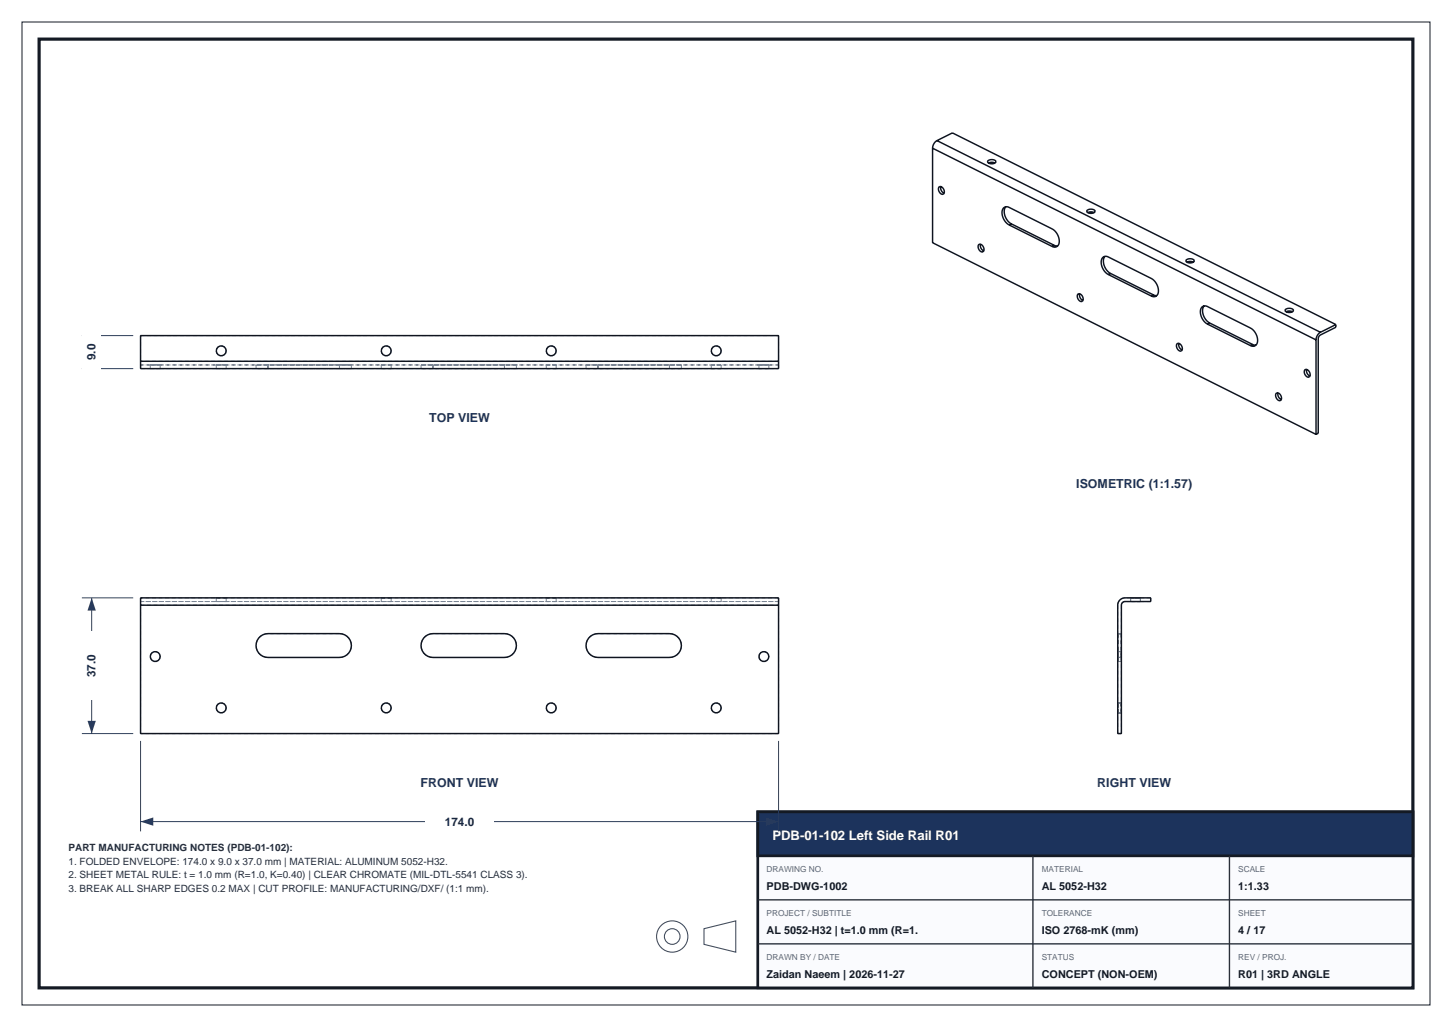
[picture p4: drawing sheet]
<svg xmlns="http://www.w3.org/2000/svg" width="297mm" height="210mm" viewBox="0 0 297 210" stroke-linecap="round" stroke-linejoin="round" font-family="sans-serif">
<path d="M8 8h281v194h-281z" fill="none" stroke="#141a24" stroke-width=".65" stroke-linecap="butt"/>
<path d="M4.5 4.5h288v201h-288z" fill="none" stroke="#141a24" stroke-width=".2"/>
<path d="M155 166h134v36h-134z" fill-rule="evenodd" fill="#fafbfe" stroke="#141a24" stroke-width=".55"/>
<path d="M155 166h134v9h-134z" fill-rule="evenodd" fill="#1c335c" stroke="#141a24" stroke-width=".55"/>
<path d="M211.3 175v27M251.5 175v27M155 193h134M155 184h134" fill="none" stroke="#262e38" stroke-width=".28"/>
<g fill="none" stroke="#404d5c" stroke-width=".22">
<path d="M144 189.9l6.5-1.6v6.4l-6.5-1.6z"/>
<circle cx="137.5" cy="191.5" r="3.2"/>
<circle cx="137.5" cy="191.5" r="1.6"/>
</g>
<g fill="none" stroke="#7a8594" stroke-width=".2" stroke-dasharray=".8 .6" stroke-linecap="butt">
<path d="M28.8 68.6v5.3M28.8 68.6h130.4M28.8 73.9v.7M28.8 75.4v-.8M28.8 74.6h130.4M28.8 75.4h130.4M30.7 75.4v-.8M30.7 74.6h2.1M30.7 75.4h2.1M32.8 74.6h-2.1M32.8 75.4h-2.1M32.8 75.4v-.8"/>
<path d="M44.2 71.7a1.01 1.01 0 0 0 1.4 1 1.01 1.01 0 0 0 .4-1.7 1.01 1.01 0 0 0-1.7 .3l-.1 .4M44.2 75.4v-.8M44.2 74.6h2.1M44.2 75.4h2.1M46.3 74.6h-2.1M46.3 75.4h-2.1M46.3 75.4v-.8M52.4 74.6h2.4M52.4 75.4h2.4M52.4 75.4v-.8M54.8 75.4h14.6M54.8 74.6h14.6"/>
<path d="M54.8 74.6h-2.4M54.8 75.4h-2.4M54.8 75.4v-.8M54.8 74.6v.8M69.4 74.6h-14.6M69.4 74.6h2.5M69.4 75.4h2.5M69.4 75.4h-14.6M69.4 75.4v-.8M71.9 74.6h-2.5M71.9 75.4h-2.5M71.9 75.4v-.8"/>
<path d="M78 71.7a1.01 1.01 0 0 0 1.4 1 1.01 1.01 0 0 0 .3-1.7 1.01 1.01 0 0 0-1.6 .3l-.1 .4M78 75.4v-.8M78 74.6h2M78 75.4h2M80 74.6h-2M80 75.4h-2M80 75.4v-.8M86.1 74.6h2.5M86.1 75.4h2.5M86.1 75.4v-.8M88.6 75.4h14.6M88.6 74.6h14.6"/>
<path d="M88.6 74.6h-2.5M88.6 75.4h-2.5M88.6 75.4v-.8M88.6 74.6v.8M103.2 74.6h-14.6M103.2 74.6h2.4M103.2 75.4h2.4M103.2 75.4h-14.6M103.2 75.4v-.8M105.6 74.6h-2.4M105.6 75.4h-2.4M105.6 75.4v-.8"/>
<path d="M111.7 71.7a1.01 1.01 0 0 0 1.4 1 1.01 1.01 0 0 0 .4-1.7 1.01 1.01 0 0 0-1.7 .3l-.1 .4M111.7 75.4v-.8M111.7 74.6h2.1M111.7 75.4h2.1M113.8 74.6h-2.1M113.8 75.4h-2.1M113.8 75.4v-.8M119.9 74.6h2.4M119.9 75.4h2.4M119.9 75.4v-.8M122.3 75.4h14.6M122.3 74.6h14.6"/>
<path d="M122.3 74.6h-2.4M122.3 75.4h-2.4M122.3 75.4v-.8M122.3 74.6v.8M136.9 74.6h-14.6M136.9 74.6h2.5M136.9 75.4h2.5M136.9 75.4h-14.6M136.9 75.4v-.8M139.4 74.6h-2.5M139.4 75.4h-2.5M139.4 75.4v-.8"/>
<path d="M145.5 71.7a1.01 1.01 0 0 0 1.4 1 1.01 1.01 0 0 0 .3-1.7 1.01 1.01 0 0 0-1.6 .3l-.1 .4M145.5 75.4v-.8M145.5 74.6h2M145.5 75.4h2M147.5 74.6h-2M147.5 75.4h-2M147.5 75.4v-.8M155.2 75.4v-.8M155.2 74.6h2.1M155.2 75.4h2.1M157.3 74.6h-2.1M157.3 75.4h-2.1"/>
<path d="M157.3 75.4v-.8M159.2 68.6v5.3M159.2 74.6v.8M159.2 73.9v.7M159.2 75.4v-.8M159.2 74.6h-130.4M159.2 73.9h-130.4M28.8 123h130.4M28.8 123v-.8M28.8 123v.7M28.8 123.7h130.4M30.7 134.2a1.01 1.01 0 0 0 1.4 1 1.01 1.01 0 0 0 .4-1.6 1.01 1.01 0 0 0-1.7 .2l-.1 .4"/>
<path d="M44.2 123v-.8M44.2 122.2h2.1M44.2 123h2.1M46.3 122.2h-2.1M46.3 123h-2.1M46.3 123v-.8M54.8 134.4h14.6M54.8 129.6a2.44 2.44 0 0 0-2.4 2.4 2.44 2.44 0 0 0 2.4 2.4M69.4 129.6h-14.6M69.4 134.4a2.44 2.44 0 0 0 2.5-2.4 2.44 2.44 0 0 0-2.5-2.4M78 123v-.8M78 122.2h2"/>
<path d="M78 123h2M80 122.2h-2M80 123h-2M80 123v-.8M88.6 134.4h14.6M88.6 129.6a2.44 2.44 0 0 0-2.5 2.4 2.44 2.44 0 0 0 2.5 2.4M103.2 129.6h-14.6M103.2 134.4a2.44 2.44 0 0 0 2.4-2.4 2.44 2.44 0 0 0-2.4-2.4M111.7 123v-.8M111.7 122.2h2.1M111.7 123h2.1M113.8 122.2h-2.1"/>
<path d="M113.8 123h-2.1M113.8 123v-.8M122.3 134.4h14.6M122.3 129.6a2.44 2.44 0 0 0-2.4 2.4 2.44 2.44 0 0 0 2.4 2.4M136.9 129.6h-14.6M136.9 134.4a2.44 2.44 0 0 0 2.5-2.4 2.44 2.44 0 0 0-2.5-2.4M145.5 123v-.8M145.5 122.2h2M145.5 123h2M147.5 122.2h-2M147.5 123h-2M147.5 123v-.8"/>
<path d="M155.2 134.2a1.01 1.01 0 0 0 1.4 1 1.01 1.01 0 0 0 .4-1.6 1.01 1.01 0 0 0-1.7 .2l-.1 .4M159.2 122.2v.8M159.2 123v-.8M159.2 123h-130.4M159.2 123v.7M159.2 122.2h-130.4M159.2 123.7v26.3M228.6 129.6h.8M228.6 134.4h.8M228.6 129.6v4.8M228.6 134.4v-4.8M228.6 134.2v-1"/>
<path d="M228.6 133.2v2.1M228.6 135.3v-1.1M228.6 123.7v26.3M228.6 135.3h.8M228.6 133.2h.8M229.4 134.4v-4.8M229.4 134.4h-.8M229.4 129.6v4.8M229.4 134.2v1.1M229.4 135.3v-2.1M229.4 133.2v1M230.1 122.2l-.5 .1-.5 .4-.3 .4-.2 .6"/>
<path d="M230.1 123l-.5 .2-.2 .5M231.2 122.2h1.1M231.2 123h2.1M231.2 123v-.8M232.3 122.2h1M232.3 123h-1.1M233.3 122.2h-2.1M233.3 123h-1M233.3 123v-.8M235.4 123h-5.3M235.4 122.2h-5.3M235.4 123v-.8"/>
<path d="M28.8 150v-26.3M44.2 144.8a1.01 1.01 0 0 0 1.4 .9 1.01 1.01 0 0 0 .4-1.6 1.01 1.01 0 0 0-1.7 .2l-.1 .5M78 144.8a1.01 1.01 0 0 0 1.4 .9 1.01 1.01 0 0 0 .3-1.6 1.01 1.01 0 0 0-1.6 .2l-.1 .5M111.7 144.8a1.01 1.01 0 0 0 1.4 .9 1.01 1.01 0 0 0 .4-1.6 1.01 1.01 0 0 0-1.7 .2l-.1 .5M145.5 144.8a1.01 1.01 0 0 0 1.4 .9 1.01 1.01 0 0 0 .3-1.6 1.01 1.01 0 0 0-1.6 .2l-.1 .5M159.2 150h-130.4M228.6 144.8v-1.1M228.6 143.7v2.1M228.6 145.8v-1M228.6 150h.8M228.6 145.8h.8M228.6 143.7h.8"/>
<path d="M229.4 144.8v1M229.4 145.8v-2.1M229.4 143.7v1.1M229.4 150v-26.3"/>
</g>
<g fill="none" stroke="#0f141f" stroke-width=".3">
<path d="M190.8 30.3v19.3l78.4 39.2M190.8 30.3l78.4 39.2M191.7 28.8l-.7 .6-.2 .9M191.7 28.8l3.1-1.6 78.4 39.2M191.7 28.8l78.4 39.1M192.1 38.2a.87 .87 0 0 1 .9 .5 .87 .87 0 0 1-.2 1 1.03 1.03 0 0 1-.7-1.5zM192.4 38.1v.2a1.22 1.22 0 0 0 .7 1.2M202.1 32.9a1.19 1.19 0 0 1 1.6 .2 .99 .99 0 0 1-1.7-.1zM202.2 33.3l.7-.1 .6 .1M200.2 50a.87 .87 0 0 1 .9 .5 .87 .87 0 0 1-.2 1 1.03 1.03 0 0 1-.7-1.5zM200.6 49.9l-.1 .2a1.22 1.22 0 0 0 .7 1.2M205.7 42.3a2.66 2.66 0 0 0 1.2 3.5"/>
<path d="M206.4 46a2.72 2.72 0 0 1-1.2-3.5l.6-.2 .6 .1 8.8 4.4a2.72 2.72 0 0 1 1.2 3.5l-.5 .2-.7-.1M206.4 46l8.8 4.4M206.9 45.8l8.8 4.4M206.9 45.8l-.5 .2M215.7 50.2l.6 .1M215.7 50.2l-.5 .2M222.4 43a1.19 1.19 0 0 1 1.6 .2 .99 .99 0 0 1-1.7-.1zM222.5 43.5l.7-.2 .6 .2M226 52.4a2.66 2.66 0 0 0 1.2 3.5M226.7 56.1a2.72 2.72 0 0 1-1.2-3.4l.5-.3 .6 .1 8.9 4.4a2.72 2.72 0 0 1 1.2 3.5l-.5 .3-.7-.2M226.7 56.1l8.8 4.4M227.2 55.9l8.7 4.4"/>
<path d="M227.2 55.9l-.5 .2M242.7 53.2a1.19 1.19 0 0 1 1.6 .1 .99 .99 0 0 1-1.7-.1zM242.8 53.6l.7-.1 .6 .1M28.8 73.9v1.5h130.4v-1.5M28.8 73.9v-5.3h130.4v5.3M28.8 73.9h130.4M220.5 60.2a.87 .87 0 0 1 .9 .4 .87 .87 0 0 1-.2 1.1 1.03 1.03 0 0 1-.7-1.5zM220.8 60.1v.2a1.22 1.22 0 0 0 .7 1.1M235.9 60.3l.7 .1M235.9 60.3l-.4 .2M240.8 70.3a.87 .87 0 0 1 .9 .5 .87 .87 0 0 1-.2 1 1.03 1.03 0 0 1-.7-1.5zM241.1 70.2v.2a1.22 1.22 0 0 0 .7 1.2"/>
<path d="M246.3 62.6a2.66 2.66 0 0 0 1.1 3.4M247 66.3a2.72 2.72 0 0 1-1.2-3.5l.5-.3 .6 .2 8.9 4.4a2.72 2.72 0 0 1 1.1 3.4l-.5 .3-.6-.1M247 66.3l8.8 4.4M247.4 66l8.8 4.4M247.4 66l-.4 .3M256.2 70.4l.7 .2M256.2 70.4l-.4 .3M262.9 63.3a1.19 1.19 0 0 1 1.7 .2 .99 .99 0 0 1-1.7-.1zM263.1 63.7l.6-.1 .7 .1M266.9 75.6a.87 .87 0 0 1 1 .5 .87 .87 0 0 1-.2 1 1.03 1.03 0 0 1-.8-1.5zM267.3 75.5l-.1 .2a1.22 1.22 0 0 0 .7 1.2M269.2 69.5v19.3"/>
<path d="M270.1 67.9l-.7 .7-.2 .9M273.2 66.4v.5l-3.2 1.6-.3 .6-.1 19.5-.4 .2M273.2 66.4l-3.1 1.5M261 80.4a.87 .87 0 0 1 1 .5 .87 .87 0 0 1-.2 1 1.03 1.03 0 0 1-.8-1.5zM261.4 80.3v.2a1.22 1.22 0 0 0 .7 1.2M28.8 123.7v-1.5h130.4v1.5M28.8 123.7v26.3h130.4v-26.3M28.8 123.7h130.4M53.3 130.1l.5-.3 1-.2h14.6a2.44 2.44 0 0 1 2.5 2.4 2.44 2.44 0 0 1-2.5 2.4h-14.6a2.44 2.44 0 0 1-2.3-1.6 2.44 2.44 0 0 1 .8-2.7zM87 130.1l.5-.3 1.1-.2h14.6a2.44 2.44 0 0 1 2.4 2.4 2.44 2.44 0 0 1-2.4 2.4h-14.6a2.44 2.44 0 0 1-2.3-1.6 2.44 2.44 0 0 1 .7-2.7zM120.8 130.1l.5-.3 1-.2h14.6a2.44 2.44 0 0 1 2.5 2.4 2.44 2.44 0 0 1-2.5 2.4h-14.6a2.44 2.44 0 0 1-2.3-1.6 2.44 2.44 0 0 1 .8-2.7zM229.1 122.7l.9-.4 5.4-.1v.8h-5.4l-.3 .2-.3 .4v26.4h-.8v-26.3l.2-.6z"/>
<circle cx="45.2" cy="71.7" r="1.01"/>
<circle cx="79" cy="71.7" r="1.01"/>
<circle cx="112.7" cy="71.7" r="1.01"/>
<circle cx="146.5" cy="71.7" r="1.01"/>
<circle cx="31.7" cy="134.2" r="1.01"/>
<circle cx="156.3" cy="134.3" r="1.01"/>
<circle cx="45.2" cy="144.8" r="1.01"/>
<circle cx="79" cy="144.8" r="1.01"/>
<circle cx="112.7" cy="144.8" r="1.01"/>
<circle cx="146.5" cy="144.8" r="1.01"/>
</g>
<path d="M28.8 151.5v18.5M159.2 151.5v18.5M28.8 168h130.4" fill="none" stroke="#293d5c" stroke-width=".2"/>
<g fill="#293d5c">
<path d="M28.8 168l2.6-.9v1.7z"/>
<path d="M156.6 167.1l2.6 .9-2.6 .8z"/>
</g>
<path d="M87 166h14v3.8h-14z" fill-rule="evenodd" fill="#fff"/>
<path d="M16.7 122.2h10.5M18.8 122.2v27.8M16.7 150h10.5" fill="none" stroke="#293d5c" stroke-width=".2"/>
<g fill="#293d5c">
<path d="M17.9 147.4h1.7l-.8 2.6z"/>
<path d="M18.8 122.2l.8 2.6h-1.7z"/>
</g>
<path d="M16.8 129.1h3.8v14h-3.8z" fill-rule="evenodd" fill="#fff"/>
<path d="M16.7 75.4h10.5M16.7 68.6h10.5M18.8 68.6v6.8" fill="none" stroke="#293d5c" stroke-width=".2"/>
<g fill="#293d5c">
<path d="M17.9 72.8h1.7l-.8 2.6z"/>
<path d="M18.8 68.6l.8 2.6h-1.7z"/>
</g>
<path d="M16.8 65h3.8v14h-3.8z" fill-rule="evenodd" fill="#fff"/>
<text font-size="2.7" fill="#fff" x="158" y="171.8">PDB-01-102 Left Side Rail R01</text>
<g font-size="2.5" fill="#1c335c">
<text x="87.8" y="86.4">TOP VIEW</text>
<text x="220.1" y="99.8">ISOMETRIC (1:1.57)</text>
<text x="86" y="161">FRONT VIEW</text>
<text x="224.4" y="161">RIGHT VIEW</text>
</g>
<g font-size="2.4" fill="#1a2942">
<text x="19.6" y="73.7" transform="rotate(-90 19.6 73.7)">9.0</text>
<text x="19.6" y="138.5" transform="rotate(-90 19.6 138.5)">37.0</text>
<text x="91" y="168.8">174.0</text>
</g>
<g font-size="2.2" fill="#141a24">
<text x="156.8" y="182">PDB-DWG-1002</text>
<text x="213.1" y="182">AL 5052-H32</text>
<text x="253.3" y="182">1:1.33</text>
<text x="156.8" y="191">AL 5052-H32 | t=1.0 mm (R=1.</text>
<text x="213.1" y="191">ISO 2768-mK (mm)</text>
<text x="253.3" y="191">4 / 17</text>
<text x="156.8" y="200">Zaidan Naeem | 2026-11-27</text>
<text x="213.1" y="200">CONCEPT (NON-OEM)</text>
<text x="253.3" y="200">R01 | 3RD ANGLE</text>
</g>
<g font-size="2" fill="#242e3d">
<text x="14" y="174">PART MANUFACTURING NOTES (PDB-01-102):</text>
<text x="14" y="176.8">1. FOLDED ENVELOPE: 174.0 x 9.0 x 37.0 mm | MATERIAL: ALUMINUM 5052-H32.</text>
<text x="14" y="179.6">2. SHEET METAL RULE: t = 1.0 mm (R=1.0, K=0.40) | CLEAR CHROMATE (MIL-DTL-5541 CLASS 3).</text>
<text x="14" y="182.4">3. BREAK ALL SHARP EDGES 0.2 MAX | CUT PROFILE: MANUFACTURING/DXF/ (1:1 mm).</text>
</g>
<g font-size="1.7" fill="#59667a">
<text x="156.8" y="178.3">DRAWING NO.</text>
<text x="213.1" y="178.3">MATERIAL</text>
<text x="253.3" y="178.3">SCALE</text>
<text x="156.8" y="187.3">PROJECT / SUBTITLE</text>
<text x="213.1" y="187.3">TOLERANCE</text>
<text x="253.3" y="187.3">SHEET</text>
<text x="156.8" y="196.3">DRAWN BY / DATE</text>
<text x="213.1" y="196.3">STATUS</text>
<text x="253.3" y="196.3">REV / PROJ.</text>
</g>
</svg>
